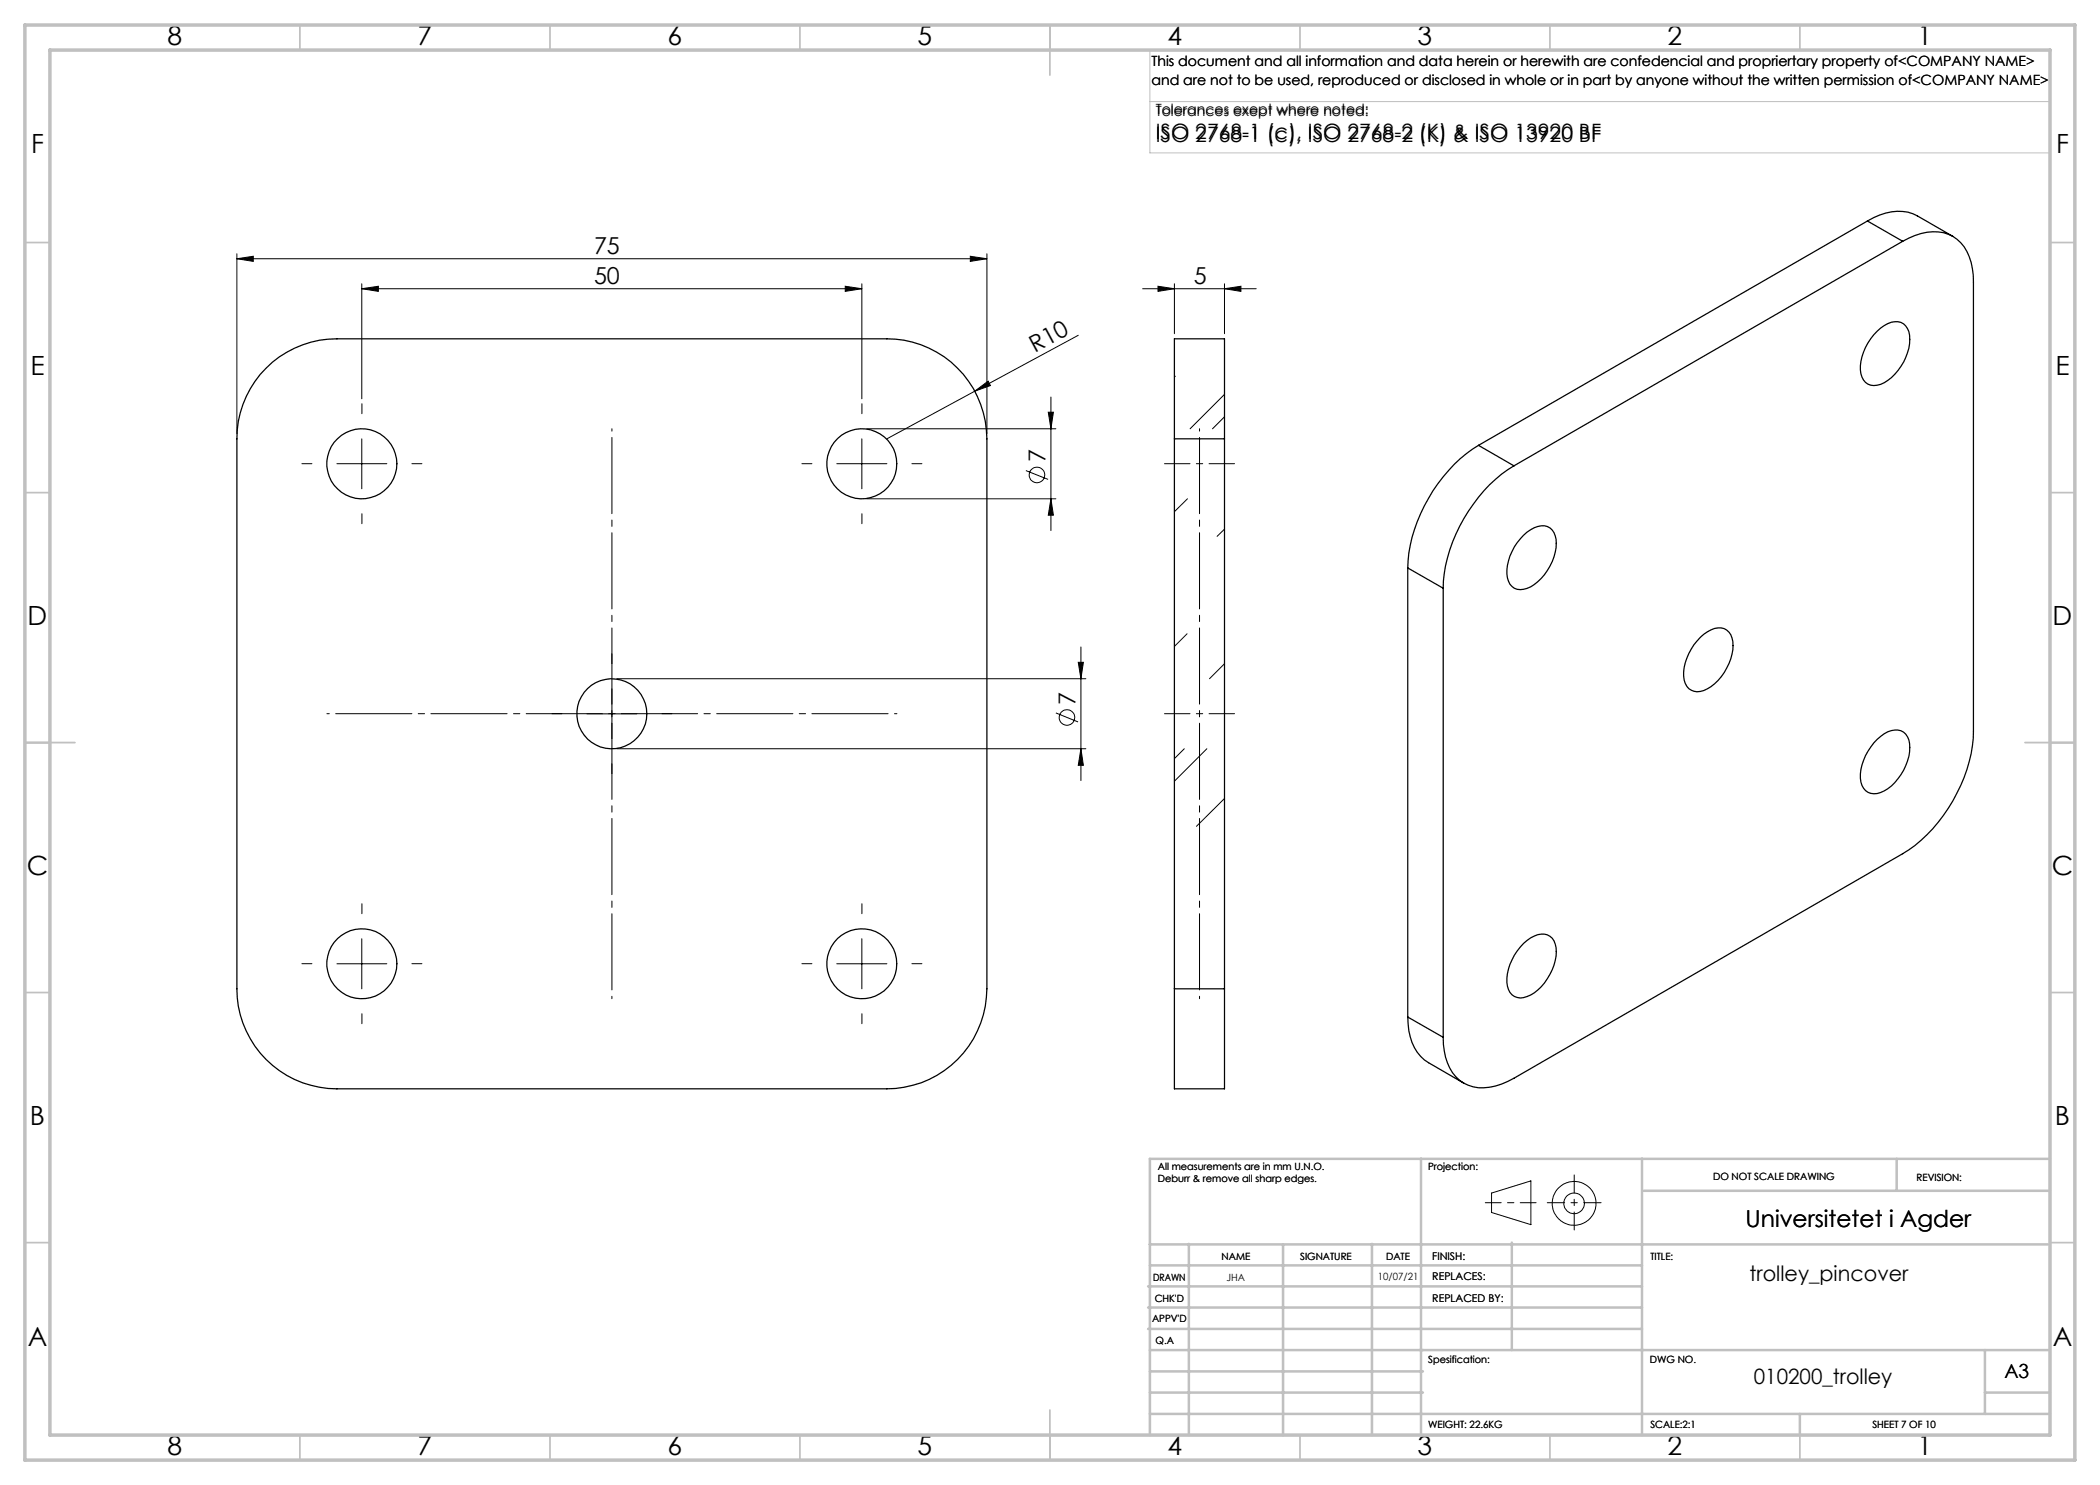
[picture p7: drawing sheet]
<svg xmlns="http://www.w3.org/2000/svg" width="420mm" height="297mm" viewBox="0 0 420 297" stroke-linecap="round" stroke-linejoin="round" font-family="sans-serif">
<g fill="none" stroke="#000" stroke-width=".2">
<path d="M47.4 51.7l3.3-.4v1zM47.4 50.8v35.9M47.4 51.7h150M72.4 57.7l3.3-.4v1zM72.4 56.8v23M72.4 57.7h100M169.1 57.3l3.3 .4-3.3 .6zM172.4 56.8v23M194.1 51.3l3.3 .4-3.3 .6zM197.4 50.8v35.9M228.5 57.7h22.7M231.6 57.3l3.3 .4-3.3 .6z"/>
<path d="M234.9 56.8v9.9M244.9 57.7l3.3-.4v1zM244.9 56.8v9.9M194.9 78.2l2.7-2 .5 .9zM194.9 78.2l-17.5 9.6M210.2 79.4v26.7M215.7 67.1l-20.8 11.1M235.1 75.2l-.2 .2M244.9 78.9l-6.9 6.9M67.4 92.7h10M72.4 87.8v10M167.4 92.7h10"/>
<path d="M172.4 87.8v10M173.4 85.8h37.8M173.4 99.8h37.8M205.2 94.1l4.4 1.8M209.7 82.4h1l-.5 3.4zM210.2 99.8l.5 3.2h-1zM237.5 99.8l-2.6 2.5M244.9 83.4l-2.4 2.4M244.9 105.8l-1.5 1.5M122.4 137.8v9.9M123.4 135.7h93.8M215.7 132.5h1l-.5 3.2z"/>
<path d="M216.2 129.4v26.7M237.4 126.7l-2.5 2.6M244.9 132.7l-3 3M117.4 142.8h10M123.4 149.8h93.8M211.2 142.6l4.4 1.8M216.2 149.8l.5 3.3h-1zM236.9 149.8l-2 1.9M241.4 149.8l-6.5 6.4M244.9 159.7l-5.6 5.6M67.4 192.8h10M72.4 187.7v10.1"/>
<path d="M167.4 192.8h10M172.4 187.7v10.1M298.3 238.6l7.9-2.4v8.7l-7.9-2.4z"/>
<circle cx="207.4" cy="95" r="1.55"/>
<circle cx="213.4" cy="143.5" r="1.55"/>
<circle cx="314.8" cy="240.7" r="2.07"/>
<circle cx="314.8" cy="240.7" r="4.4"/>
</g>
<path d="M232.9 92.7h14M232.9 142.7h14" fill="none" stroke="#000" stroke-width=".2" stroke-dasharray="15.2 1.3 1.3 1.3" stroke-dashoffset="10.1"/>
<path d="M122.4 85.7v114M65.4 142.7h114M239.9 199.7v-114" fill="none" stroke="#000" stroke-width=".2" stroke-dasharray="15.2 1.3 1.3 1.3" stroke-dashoffset="-1.8"/>
<g fill="none" stroke="#000" stroke-width=".2" stroke-dasharray="15.2 1.3 1.3 1.3">
<path d="M62.4 92.7h-2M72.4 82.7v-2M82.4 92.7h2M162.4 92.7h-2M172.4 82.7v-2M182.4 92.7h2M72.4 102.7v2M172.4 102.7v2M122.4 132.7v-2M112.4 142.7h-2M122.4 152.7v2M132.4 142.7h2"/>
<path d="M62.4 192.7h-2M72.4 182.7v-2M82.4 192.7h2M162.4 192.7h-2M172.4 182.7v-2M182.4 192.7h2M72.4 202.7v2M172.4 202.7v2"/>
</g>
<path d="M297.1 240.5h10.1" fill="none" stroke="#000" stroke-width=".2" stroke-dasharray="15.2 1.3 1.3 1.3" stroke-dashoffset="12.1"/>
<path d="M314.8 235v11" fill="none" stroke="#000" stroke-width=".2" stroke-dasharray="15.2 1.3 1.3 1.3" stroke-dashoffset="11.6"/>
<path d="M309.5 240.5h10.7" fill="none" stroke="#000" stroke-width=".2" stroke-dasharray="15.2 1.3 1.3 1.3" stroke-dashoffset="11.8"/>
<path d="M230 10v20.6h180M230.5 10h179.5v33M230 20.3h180" fill="none" stroke="#c0c0c0" stroke-width=".2"/>
<g fill="none" stroke="#c0c0c0" stroke-width=".35">
<path d="M60 5v5M110 5v5M160 5v5M210 5v10M260 5v5M310 5v5M360 5v5M5 48.5h5M410 48.5h5M5 98.5h5M410 98.5h5M5 148.5h10"/>
<path d="M405 148.5h10M5 198.5h5M410 198.5h5M5 248.5h5M410 248.5h5M60 287v5M110 287v5M160 287v5M210 282v10M260 287v5M310 287v5M360 287v5"/>
</g>
<g fill="none" stroke="#c0c0c0" stroke-width=".5">
<path d="M284.2 231.8v55.2M328.4 231.8v55.2M328.8 238.2h81.2M379.3 231.8v6.4M410 231.8h-180v55.2M229.6 257.3h98.8M230 248.9h179.6M230 253.1h98.4M237.8 248.8v38.2M256.6 248.9v38.2M274.4 248.8v38.2M302.4 248.5v21.5"/>
<path d="M229.6 265.8h98.8M229.6 261.5h98.8M230 278.5h54.6M230 274.3h54.6M230 270h180M397 278.5h13M397 270v12.8M230 282.8h180M360 282.8v4.2"/>
</g>
<path d="M5 5h410v287h-410zM10 10h400v277h-400z" fill="none" stroke="#c0c0c0" stroke-width=".7"/>
<g fill="#000">
<path d="M194.9 78.2l2.7-2 .5 .9z"/>
<path d="M194.1 51.3l3.3 .4-3.3 .6zM47.4 51.7l3.3-.4v1zM169.1 57.3l3.3 .4-3.3 .6zM72.4 57.7l3.3-.4v1z"/>
<path d="M231.6 57.3l3.3 .4-3.3 .6zM244.9 57.7l3.3-.4v1z"/>
<path d="M209.7 82.4h1l-.5 3.4zM210.2 99.8l.5 3.2h-1zM215.7 132.5h1l-.5 3.2zM216.2 149.8l.5 3.3h-1z"/>
</g>
<g fill="none" stroke="#000" stroke-width=".25">
<path d="M373.5 44.2a10.5 10.5 0 0 1 9.1-1.4l8 4.5M373.5 44.2l7 4.1M373.5 44.2l-77.8 44.9M380.5 48.3a10.7 10.7 0 0 1 9.1-1.5 8.2 8.2 0 0 1 4.9 6.9l.2 2.7v89.9a31.4 31.4 0 0 1-10.5 21.8l-1.2 1-2.5 1.6-77.7 44.9a10.7 10.7 0 0 1-9.1 1.5 8.2 8.2 0 0 1-4.8-6.9l-.3-2.7M380.5 48.3l-77.7 44.9M53.2 73.6a19.9 19.9 0 0 1 14.2-5.8h110a20.1 20.1 0 0 1 20 20v110a20.1 20.1 0 0 1-20 20h-110a20 20 0 0 1-20-20v-110a19.9 19.9 0 0 1 5.8-14.2zM375.4 66.2a5 5 0 0 1 4.8-1.7 3.4 3.4 0 0 1 1.8 3.4 10.6 10.6 0 0 1-5.9 9 2.73 2.73 0 0 1-3.9-2.1 10.3 10.3 0 0 1 3.2-8.6zM234.9 87.8v-20h10v20M234.9 87.8v110M234.9 87.8h10M244.9 87.8v110M295.7 89.1a31.3 31.3 0 0 0-14.1 23v1.5"/>
<path d="M295.7 89.1l7.1 4.1M302.8 93.2a31.1 31.1 0 0 0-12.9 16.8 24.6 24.6 0 0 0-1.3 7.6M281.6 113.6l7 4M281.6 113.6v89.8M288.6 117.6v89.9M304.7 107.1a5.1 5.1 0 0 1 4.8-1.8 3.3 3.3 0 0 1 1.8 3.4 10.6 10.6 0 0 1-5.9 9 2.69 2.69 0 0 1-3.9-2.1 10.1 10.1 0 0 1 3.2-8.5zM340.1 127.5a5.1 5.1 0 0 1 4.7-1.8 3.3 3.3 0 0 1 1.8 3.4 10.6 10.6 0 0 1-5.9 9 2.86 2.86 0 0 1-4-2.9 10.9 10.9 0 0 1 3.4-7.7zM375.4 147.9a4.9 4.9 0 0 1 4.8-1.7 3.3 3.3 0 0 1 1.8 3.3 10.5 10.5 0 0 1-5.9 9 2.84 2.84 0 0 1-4-2.9 10.9 10.9 0 0 1 3.3-7.7zM234.9 197.8v20h10v-20M234.9 197.8h10M304.7 188.7a5.2 5.2 0 0 1 4.8-1.7 3.2 3.2 0 0 1 1.8 3.3 11 11 0 0 1-5.2 8.7 2.99 2.99 0 0 1-4.1-.5 7 7 0 0 1 .4-6.5 11.7 11.7 0 0 1 2.3-3.3zM281.6 203.4a10.6 10.6 0 0 0 3.3 8.6l7.9 4.6"/>
<path d="M281.6 203.4l7 4.1"/>
<circle cx="72.4" cy="92.8" r="7"/>
<circle cx="172.4" cy="92.8" r="7"/>
<circle cx="122.4" cy="142.8" r="7"/>
<circle cx="72.4" cy="192.8" r="7"/>
<circle cx="172.4" cy="192.8" r="7"/>
</g>
<g font-size="5.3">
<text x="33.5" y="8.9">8</text>
<text x="83.5" y="8.9">7</text>
<text x="133.5" y="8.9">6</text>
<text x="183.5" y="8.9">5</text>
<text x="233.5" y="8.9">4</text>
<text x="283.5" y="8.9">3</text>
<text x="333.5" y="8.9">2</text>
<text x="383.5" y="8.9">1</text>
<text x="6.2" y="30.7">F</text>
<text x="411.2" y="30.7">F</text>
<text x="6.1" y="74.9">E</text>
<text x="411.1" y="74.9">E</text>
<text x="5.5" y="124.9">D</text>
<text x="410.5" y="124.9">D</text>
<text x="5.3" y="174.9">C</text>
<text x="410.3" y="174.9">C</text>
<text x="6" y="224.9">B</text>
<text x="411" y="224.9">B</text>
<text x="5.5" y="269.2">A</text>
<text x="410.5" y="269.2">A</text>
<text x="33.5" y="290.9">8</text>
<text x="83.5" y="290.9">7</text>
<text x="133.5" y="290.9">6</text>
<text x="183.5" y="290.9">5</text>
<text x="233.5" y="290.9">4</text>
<text x="283.5" y="290.9">3</text>
<text x="333.5" y="290.9">2</text>
<text x="383.5" y="290.9">1</text>
</g>
<g font-size="4.7">
<text x="118.8" y="50.7">75</text>
<text x="118.8" y="56.7">50</text>
<text x="238.8" y="56.7">5</text>
<text x="207" y="70.6" transform="rotate(-28 207 70.6)">R10</text>
<text x="209.1" y="92.4" transform="rotate(-90 209.1 92.4)">7</text>
<text x="215.1" y="140.9" transform="rotate(-90 215.1 140.9)">7</text>
<text x="349.1" y="245.3">Universitetet i Agder</text>
</g>
<g font-size="4.2">
<text x="231.1" y="27.8">ISO 2768-1 (c), ISO 2768-2 (K) &amp; ISO 13920 BF</text>
<text x="231.1" y="28.5">ISO 2768-1 (c), ISO 2768-2 (K) &amp; ISO 13920 BF</text>
<text x="349.9" y="256.3">trolley_pincover</text>
<text x="350.8" y="276.8">010200_trolley</text>
</g>
<text font-size="3.9" x="400.9" y="275.5">A3</text>
<g font-size="2.8">
<text x="230.3" y="13.1">This document and all information and data herein or herewith are confedencial and propriertary property of&lt;COMPANY NAME&gt;</text>
<text x="230.3" y="16.9">and are not to be used, reproduced or disclosed in whole or in part by anyone without the written permission of&lt;COMPANY NAME&gt;</text>
<text x="231.1" y="22.8">Tolerances exept where noted:</text>
</g>
<g font-size="2.1">
<text x="286.4" y="251.9">FINISH:</text>
<text x="286.5" y="256">REPLACES:</text>
<text x="286.5" y="260.4">REPLACED BY:</text>
</g>
<g font-size="2">
<text x="231.6" y="234">All measurements are in mm U.N.O.</text>
<text x="285.6" y="234">Projection:</text>
<text x="231.6" y="236.5">Deburr &amp; remove all sharp edges.</text>
<text x="342.6" y="236">DO NOT SCALE DRAWING</text>
<text x="383.3" y="236.2">REVISION:</text>
<text x="244.3" y="252">NAME</text>
<text x="260" y="251.9">SIGNATURE</text>
<text x="277.2" y="251.9">DATE</text>
<text x="330.1" y="251.9">TITLE:</text>
<text x="230.6" y="256.1">DRAWN</text>
<text x="245.3" y="256.1">JHA</text>
<text x="275.6" y="255.9">10/07/21</text>
<text x="230.9" y="260.3">CHK'D</text>
<text x="230.4" y="264.4">APPV'D</text>
<text x="231.1" y="268.8">Q.A</text>
<text x="285.6" y="272.5">Spesification:</text>
<text x="330" y="272.5">DWG NO.</text>
<text x="285.6" y="285.5">WEIGHT: 22.6KG</text>
<text x="330.1" y="285.6">SCALE:2:1</text>
<text x="374.5" y="285.6">SHEET 7 OF 10</text>
</g>
</svg>
